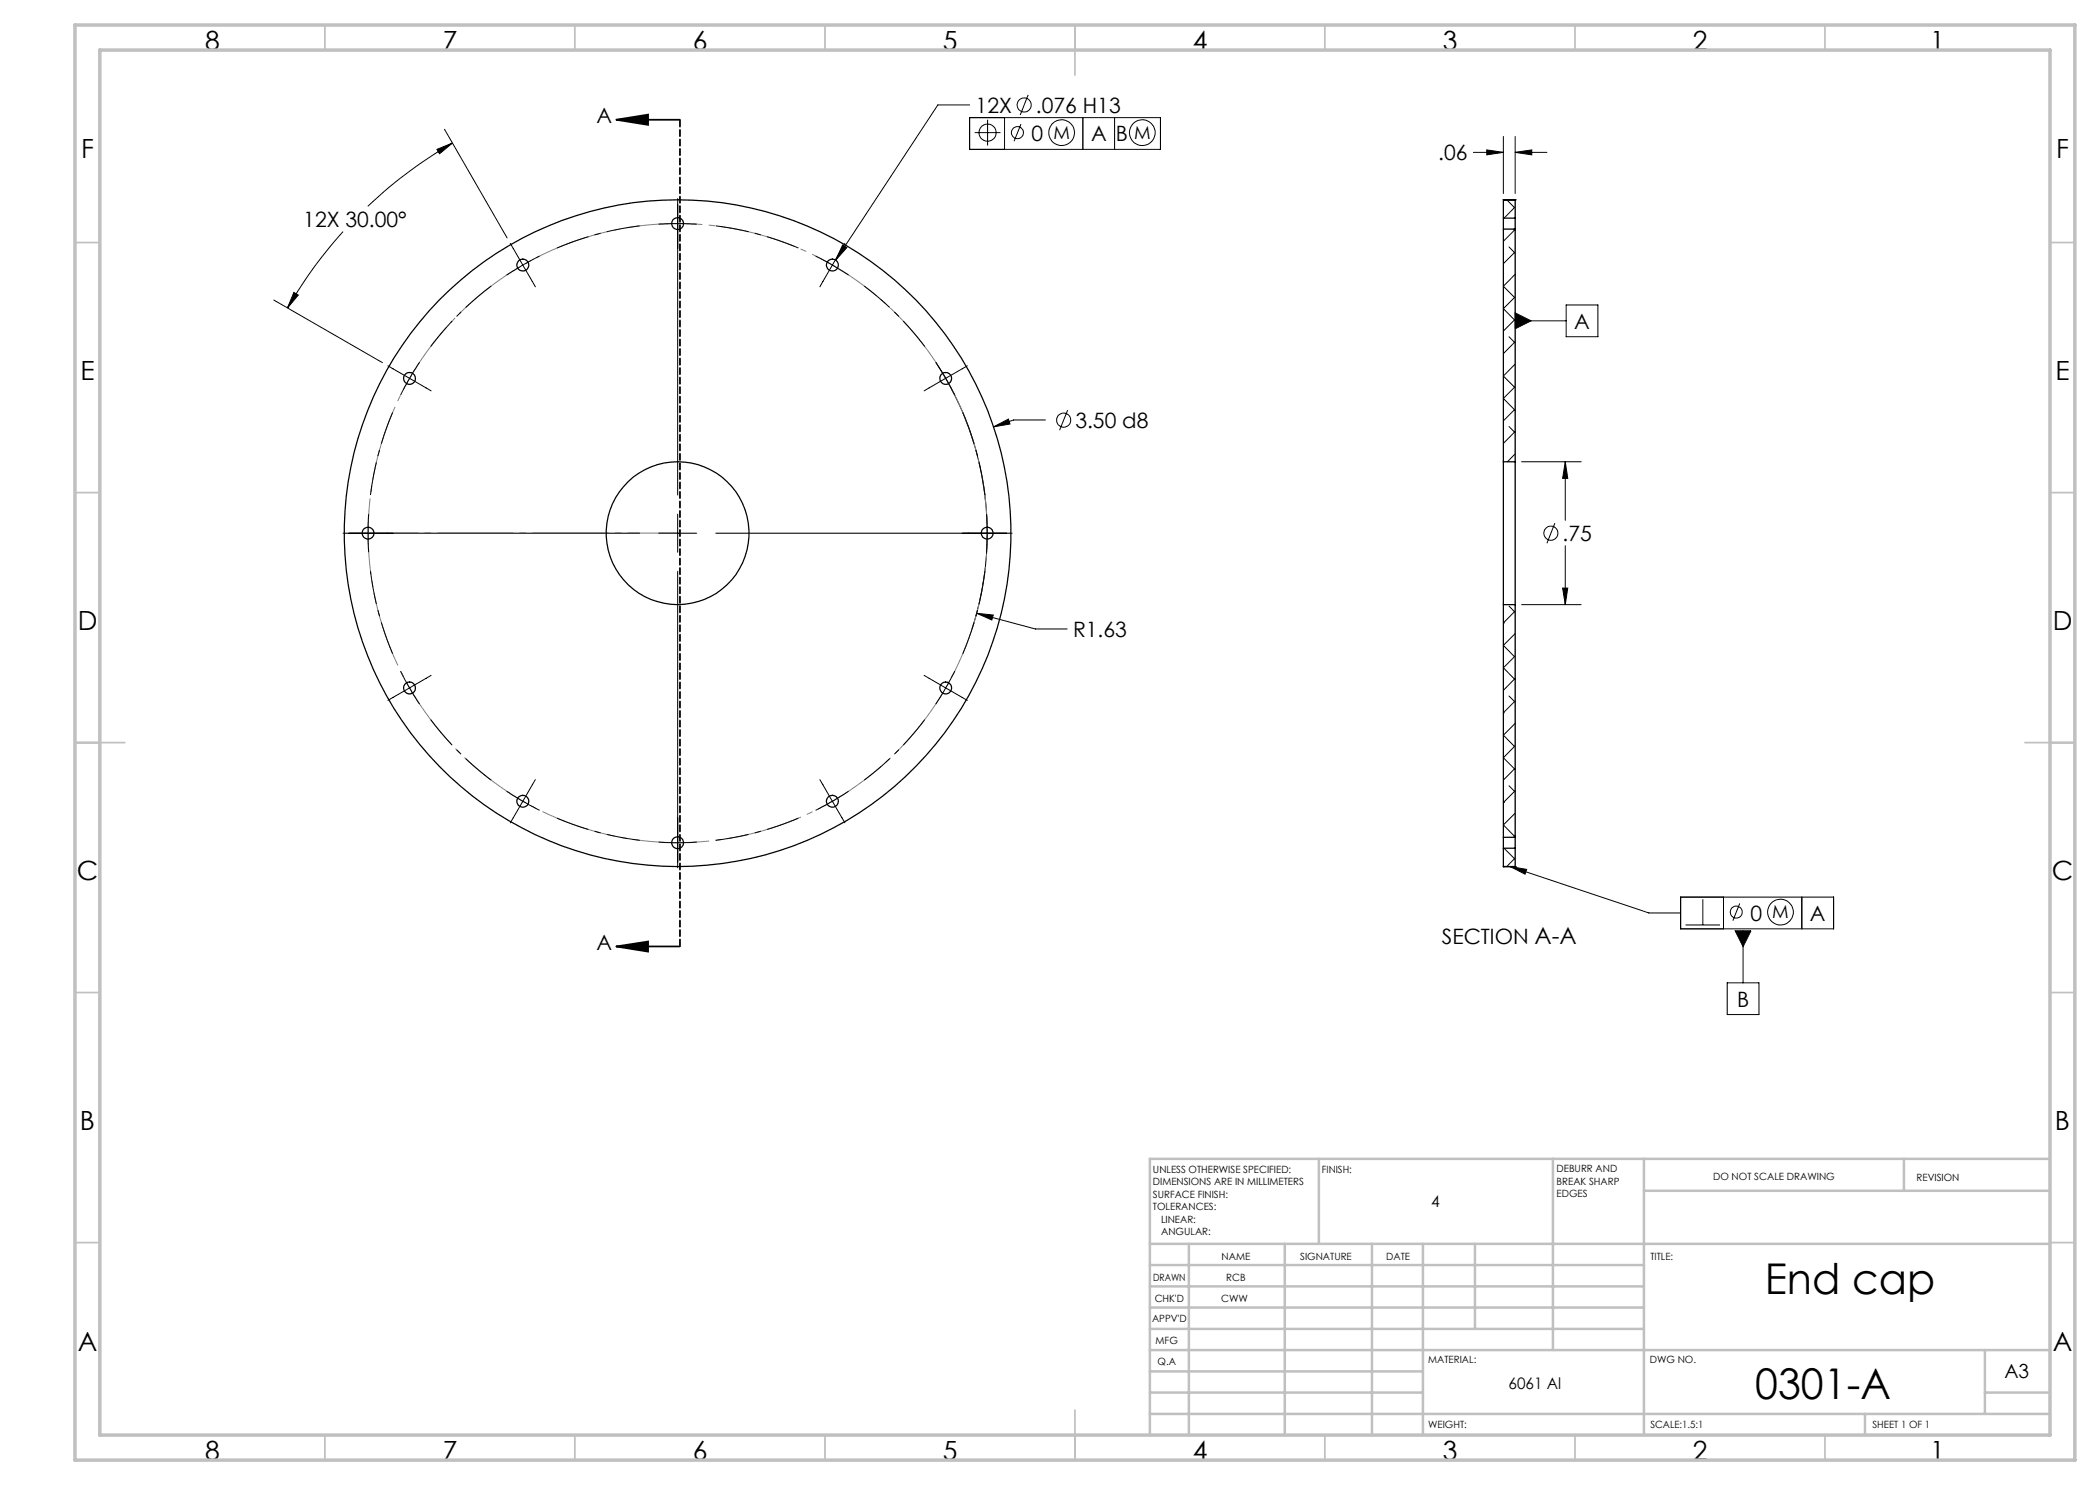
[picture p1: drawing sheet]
<svg xmlns="http://www.w3.org/2000/svg" width="420mm" height="297mm" viewBox="0 0 420 297" stroke-linecap="round" stroke-linejoin="round" font-family="sans-serif">
<g fill="none" stroke="#000" stroke-width=".2">
<path d="M205.6 19l-1.6 4M87.4 29.9l3.1-1.3-2.6 2.2zM88.9 25.9l12.5 21.7M90.5 28.6a90.9 90.9 0 0 0-16.9 12.7M135.5 39.7v59.3M193.9 21h-6.3l-20.5 31M193.9 23.5h38.2v6.4h-38.2zM194.9 26.5h5.2M197.5 24v5.1M200.9 23.5v6.4M204.2 24.8l-1.4 3.5M216.6 23.5v6.4"/>
<path d="M222.9 23.5v6.4M294.7 30.5h6M297.4 30l3.3 .5-3.3 .5zM300.7 27.3v11.4M301.3 40l1.6 1.5M303 30.5l3.4-.5v1zM303 27.3v11.4M303 30.5h6.4M58.8 58.5l.9 .5-2.2 2.6zM68.6 46.3a88.7 88.7 0 0 0-11.1 15.3M102.1 48.7l2.5 4.3M104.6 53l-3.3 2"/>
<path d="M104.6 53l2.5 4.4M107.9 51.2l-3.3 1.8M131.7 44.8l2.4-.1 5.2 .1M163.1 51.2l3.4 1.8M166.5 53l3.2 2M166.5 53l-2.5 4.4M168.5 49l.9 .5-2.3 2.5zM169 48.7l-2.5 4.3M301.8 49.4l1.2 1.3M302.7 45.8l.3 .3M303 59.4l-2.3 2.3 2.3 2.5h10.2M303 45.9l-2.3 2.4"/>
<path d="M303 50.4l-2.3 2.3M303 54.9l-2.3 2.4 2.2 2.2M303 41.4l-2.2 2.2M54.8 60l21.7 12.5M77.6 73.2l4.3 2.5M81.9 75.7l-1.8 3.3M81.9 75.7l4.3 2.5M83.9 72.5l-2 3.2M187.1 72.5l2 3.2M187.2 72.5a62 62 0 0 1 7.2 53.2M189.1 75.7l1.9 3.3M189.1 75.7l-4.3 2.5"/>
<path d="M193.5 73.2l-4.4 2.5M301.8 67.3l1.2 1.3M303 63.8l-2.3 2.4M303 68.3l-2.3 2.4M303 72.8l-2.3 2.4 2.2 2.2M303 77.3l-2.3 2.4 2.3 2.4M303 62.6l3.2 1.6-3.2 1.6zM313.2 61h6.4v6.3h-6.4zM198.7 85.4l3-1.6 .3 1zM209.1 84h-6.4l-4 1.4M213.5 82l-1.6 4M301.8 85.3l1.2 1.3"/>
<path d="M303 81.8l-2.3 2.4M303 86.3l-2.3 2.4M303 90.8l-1.5 1.6M304.3 92.4h11.9M313.1 92.4l.4 3.3h-1zM313.1 92.4v11.7M68.6 106.6h59.3M73.7 102.8l-.1 1.9 .1 5.8M131.7 106.6h7.6M135.5 102.8v7.7M135.5 114.3v59.3M143.2 106.6h59.2"/>
<path d="M197.3 102.8l.1 3.3-.1 4.4M311 104.6l-1.6 4.1M312.5 117.6h1l-.4 3.3zM313.1 109.1v11.8M80.1 134.2l1.8 3.4M81.9 137.6l2 3.2M81.9 137.6l-4.3 2.5M86.2 135.1l-4.3 2.5M184.8 135.1l4.3 2.5M189.1 137.6l-2 3.2M189.1 137.6l4.4 2.5M191 134.2l-1.9 3.4"/>
<path d="M195.3 122.7l3.3 .3-.2 1zM195.3 122.7l11.8 3.1h6.3M300.7 124.6h.1M301.8 139.2l1.2 1.2M301.8 121.2l1.2 1.3M303 122.2l-2.3 2.4M303 126.7l-2.3 2.4 2.2 2.2M303 131.2l-2.3 2.4 2.3 2.4M303 135.7l-2.3 2.4M304.3 120.9h11.9M101.3 158.3l3.3 2M107.1 155.9l-2.5 4.4"/>
<path d="M164 155.9l2.5 4.4M169.7 158.3l-3.2 2M300.7 142.6h.1M301.8 157.2l1.2 1.2M303 140.2l-2.3 2.4M303 144.7l-2.3 2.3 2.2 2.3M303 149.2l-2.3 2.3 2.3 2.4M303 153.6l-2.3 2.4M303 158.1l-2.3 2.4M104.6 160.3l3.3 1.8M104.6 160.3l-2.5 4.3M131.7 168.4l2.9 .2 4.7-.2"/>
<path d="M166.5 160.3l-3.4 1.8M166.5 160.3l2.5 4.3M300.7 160.5h.1M300.8 169.6l2.2 2.3M302 173.3l27.8 9.3h6.3M302 173.3l3.3 .6-.3 .9zM303 171.6l-1.7 1.7M303 162.6l-2.3 2.4 2.2 2.2M303 167.1l-.3 .4M336.1 179.4h30.6v6.4h-30.6zM340.6 179.8v5.2M344.7 179.4v6.4"/>
<path d="M360.4 179.4v6.4M337.1 185h6.9M345.4 196.6h6.4v6.3h-6.4zM347 186.2h3.2l-1.6 3.1zM347.9 180.7l-1.3 3.4M348.6 186.2v10.4"/>
<circle cx="197.5" cy="26.5" r="1.71"/>
<circle cx="203.5" cy="26.5" r="1.2"/>
<circle cx="204.8" cy="21" r="1.4"/>
<circle cx="212.3" cy="26.5" r="2.58"/>
<circle cx="228.5" cy="26.5" r="2.57"/>
<circle cx="212.7" cy="84" r="1.4"/>
<circle cx="310.2" cy="106.6" r="1.41"/>
<circle cx="347.2" cy="182.4" r="1.2"/>
<circle cx="356.1" cy="182.4" r="2.57"/>
</g>
<path d="M123.3 24l6.3-1.1v2.1zM123.3 24h12.7M123.3 189.3l6.3-1v2zM123.3 189.3h12.7" fill="none" stroke="#000" stroke-width=".35"/>
<path d="M194.7 124.7a61.9 61.9 0 0 1-103.7 24.9 61.9 61.9 0 0 1 28.5-102.8 61.9 61.9 0 0 1 76.1 74.8l-.9 3.1" fill="none" stroke="#808080" stroke-width=".2" stroke-dasharray="15.2 1.3 1.3 1.3" stroke-dashoffset="3.6" stroke-linecap="butt"/>
<path d="M98.2 57.2a61.9 61.9 0 0 0-12.1 12.1M127.9 45.2a61.9 61.9 0 0 0-16.5 4.4M159.7 49.6a61.9 61.9 0 0 0-16.6-4.4M185 69.3a61.9 61.9 0 0 0-12.2-12.1M78.5 82.5a61.9 61.9 0 0 0-4.4 16.5M197 99a61.9 61.9 0 0 0-4.4-16.5M74.1 114.2a61.9 61.9 0 0 0 4.4 16.6M192.6 130.8a61.9 61.9 0 0 0 4.4-16.6M86.1 143.9a61.9 61.9 0 0 0 12.1 12.1M172.8 156a61.9 61.9 0 0 0 12.2-12.1M111.4 163.6a61.9 61.9 0 0 0 16.5 4.5M143.1 168.1a61.9 61.9 0 0 0 16.6-4.5" fill="none" stroke="#000" stroke-width=".2" stroke-dasharray="15.2 1.3 1.3 1.3" stroke-dashoffset="8.6" stroke-linecap="butt"/>
<path d="M136 23.9v165.4" fill="none" stroke="#000" stroke-width=".35" stroke-dasharray="1.3 .6" stroke-dashoffset="-.1"/>
<g fill="none" stroke="#c0c0c0" stroke-width=".35">
<path d="M65 5v5M115 5v5M165 5v5M215 5v10M265 5v5M315 5v5M365 5v5M15 48.5h5M410 48.5h5M15 98.5h5M410 98.5h5M15 148.5h10"/>
<path d="M405 148.5h10M15 198.5h5M410 198.5h5M15 248.5h5M410 248.5h5M65 287v5M115 287v5M165 287v5M215 282v10M265 287v5M315 287v5M365 287v5"/>
</g>
<g fill="none" stroke="#c0c0c0" stroke-width=".5">
<path d="M263.8 231.8v17M310.6 231.8v38.2M328.8 231.8v55.2M328.8 238.2h81.2M380.8 231.8v6.4M410 231.8h-180v55.2M230 248.8h180M230 257.3h98.8M230 253h98.8M237.8 248.8v38.2M257 248.8v38.2M274.4 248.8v38.2"/>
<path d="M284.6 248.8v38.2M295 248.8v17M230 265.8h98.8M230 261.5h98.8M230 278.5h54.6M230 274.3h54.6M230 270h180M397 278.5h13M397 270v12.8M230 282.8h180M373 282.8v4.2"/>
</g>
<path d="M15 5h400v287h-400zM20 10h390v277h-390z" fill="none" stroke="#c0c0c0" stroke-width=".7"/>
<path d="M135.5 106.6h-61.9" fill="none" stroke="#808080" stroke-width=".2" stroke-dasharray="15.2 1.3 1.3 1.3" stroke-dashoffset="5.2"/>
<g fill="#000">
<path d="M123.3 24l6.3-1.1v2.1zM123.3 189.3l6.3-1v2z"/>
<path d="M198.7 85.4l3.3-.6-.3-1zM168.5 49l-1.4 3 2.3-2.5zM195.3 122.7l3.1 1.3 .2-1zM87.4 29.9l3.1-1.3-2.6 2.2zM58.8 58.5l.9 .5-2.2 2.6zM297.4 30l3.3 .5-3.3 .5zM303 30.5l3.4-.5v1zM313.1 92.4l.4 3.3h-1zM312.5 117.6h1l-.4 3.3z"/>
<path d="M302 173.3l3.3 .6-.3 .9zM303 62.6l3.2 1.6-3.2 1.6zM347 186.2l1.6 3.1 1.6-3.1z"/>
</g>
<g fill="none" stroke="#000" stroke-width=".25">
<path d="M300.7 40h.1M300.7 40h2.3M300.7 40v3.6M303 40h.1M303 40v3.6M300.7 43.6v2.2M300.7 43.6h2.3M300.7 45.8h2.3M300.7 45.8v46.6M303 43.6v2.2M303 45.8v46.6M300.7 92.4v28.5"/>
<path d="M300.7 92.4h2.3M303 92.4v28.5M300.7 120.9v46.6M300.7 120.9h2.3M303 120.9v46.6M300.7 173.3h.1M300.7 167.5v2.1M300.7 173.3h2.3M300.7 169.6h2.3M300.7 169.6v3.7M300.7 167.5h2.3M303 173.3h.1"/>
<path d="M303 167.5v2.1M303 169.6v3.7"/>
<circle cx="104.6" cy="53" r="1.2"/>
<circle cx="135.5" cy="44.7" r="1.2"/>
<circle cx="166.5" cy="53" r="1.2"/>
<circle cx="81.9" cy="75.7" r="1.19"/>
<circle cx="189.1" cy="75.7" r="1.18"/>
<circle cx="73.6" cy="106.6" r="1.2"/>
<circle cx="135.5" cy="106.6" r="66.7"/>
<circle cx="135.5" cy="106.6" r="14.3"/>
<circle cx="197.4" cy="106.6" r="1.2"/>
<circle cx="81.9" cy="137.6" r="1.19"/>
<circle cx="189.1" cy="137.6" r="1.18"/>
<circle cx="104.6" cy="160.3" r="1.2"/>
<circle cx="135.5" cy="168.5" r="1.2"/>
<circle cx="166.5" cy="160.3" r="1.2"/>
</g>
<g font-size="8.5">
<text x="353" y="258.8">End cap</text>
<text x="351.1" y="279.7">0301-A</text>
</g>
<g font-size="5.3">
<text x="41" y="9.9">8</text>
<text x="88.5" y="9.9">7</text>
<text x="138.5" y="9.9">6</text>
<text x="188.5" y="9.9">5</text>
<text x="238.5" y="9.9">4</text>
<text x="288.5" y="9.9">3</text>
<text x="338.5" y="9.9">2</text>
<text x="386" y="9.9">1</text>
<text x="16.2" y="31.7">F</text>
<text x="411.2" y="31.7">F</text>
<text x="16.1" y="75.9">E</text>
<text x="411.1" y="75.9">E</text>
<text x="15.5" y="125.9">D</text>
<text x="410.5" y="125.9">D</text>
<text x="15.4" y="175.9">C</text>
<text x="410.4" y="175.9">C</text>
<text x="16" y="225.9">B</text>
<text x="411" y="225.9">B</text>
<text x="15.5" y="270.2">A</text>
<text x="410.5" y="270.2">A</text>
<text x="41" y="291.9">8</text>
<text x="88.5" y="291.9">7</text>
<text x="138.5" y="291.9">6</text>
<text x="188.5" y="291.9">5</text>
<text x="238.5" y="291.9">4</text>
<text x="288.5" y="291.9">3</text>
<text x="338.5" y="291.9">2</text>
<text x="386" y="291.9">1</text>
</g>
<g font-size="4.2">
<text x="195.1" y="22.5">12X</text>
<text x="207.2" y="22.5">.076 H13</text>
<text x="119.3" y="24.6">A</text>
<text x="206.3" y="28.3">0</text>
<text x="218.2" y="28.3">A</text>
<text x="223.1" y="28.3">B</text>
<text x="287.7" y="32.1">.06</text>
<text x="60.7" y="45.4">12X 30.00°</text>
<text x="314.9" y="65.8">A</text>
<text x="215.1" y="85.6">3.50 d8</text>
<text x="312.5" y="108.2">.75</text>
<text x="214.6" y="127.4">R1.63</text>
<text x="350.1" y="184.2">0</text>
<text x="362" y="184.2">A</text>
<text x="119.3" y="190">A</text>
<text x="288.4" y="188.9">SECTION A-A</text>
<text x="347.4" y="201.3">B</text>
</g>
<text font-size="3.9" x="400.9" y="275.5">A3</text>
<g font-size="3.6">
<text x="210.7" y="27.8">M</text>
<text x="226.8" y="27.8">M</text>
<text x="354.5" y="183.7">M</text>
</g>
<g font-size="3.2">
<text x="286.2" y="241.4">4</text>
<text x="301.7" y="277.9">6061 Al</text>
</g>
<g font-size="2">
<text x="230.6" y="234.6">UNLESS OTHERWISE SPECIFIED:</text>
<text x="230.6" y="237.1">DIMENSIONS ARE IN MILLIMETERS</text>
<text x="230.6" y="239.6">SURFACE FINISH:</text>
<text x="264.4" y="234.6">FINISH:</text>
<text x="311.3" y="234.5">DEBURR AND</text>
<text x="311.3" y="237">BREAK SHARP</text>
<text x="311.3" y="239.5">EDGES</text>
<text x="342.6" y="236">DO NOT SCALE DRAWING</text>
<text x="383.3" y="236.2">REVISION</text>
<text x="230.6" y="242.1">TOLERANCES:</text>
<text x="232.2" y="244.6">LINEAR:</text>
<text x="232.2" y="247.1">ANGULAR:</text>
<text x="244.3" y="252">NAME</text>
<text x="260" y="251.9">SIGNATURE</text>
<text x="277.2" y="251.9">DATE</text>
<text x="330.1" y="251.9">TITLE:</text>
<text x="230.6" y="256.1">DRAWN</text>
<text x="245.2" y="256.1">RCB</text>
<text x="230.9" y="260.3">CHK'D</text>
<text x="244.2" y="260.3">CWW</text>
<text x="230.4" y="264.4">APPV'D</text>
<text x="231.1" y="268.8">MFG</text>
<text x="231.5" y="273">Q.A</text>
<text x="285.6" y="272.5">MATERIAL:</text>
<text x="330" y="272.5">DWG NO.</text>
<text x="285.6" y="285.5">WEIGHT:</text>
<text x="330.1" y="285.6">SCALE:1.5:1</text>
<text x="374.5" y="285.6">SHEET 1 OF 1</text>
</g>
</svg>
